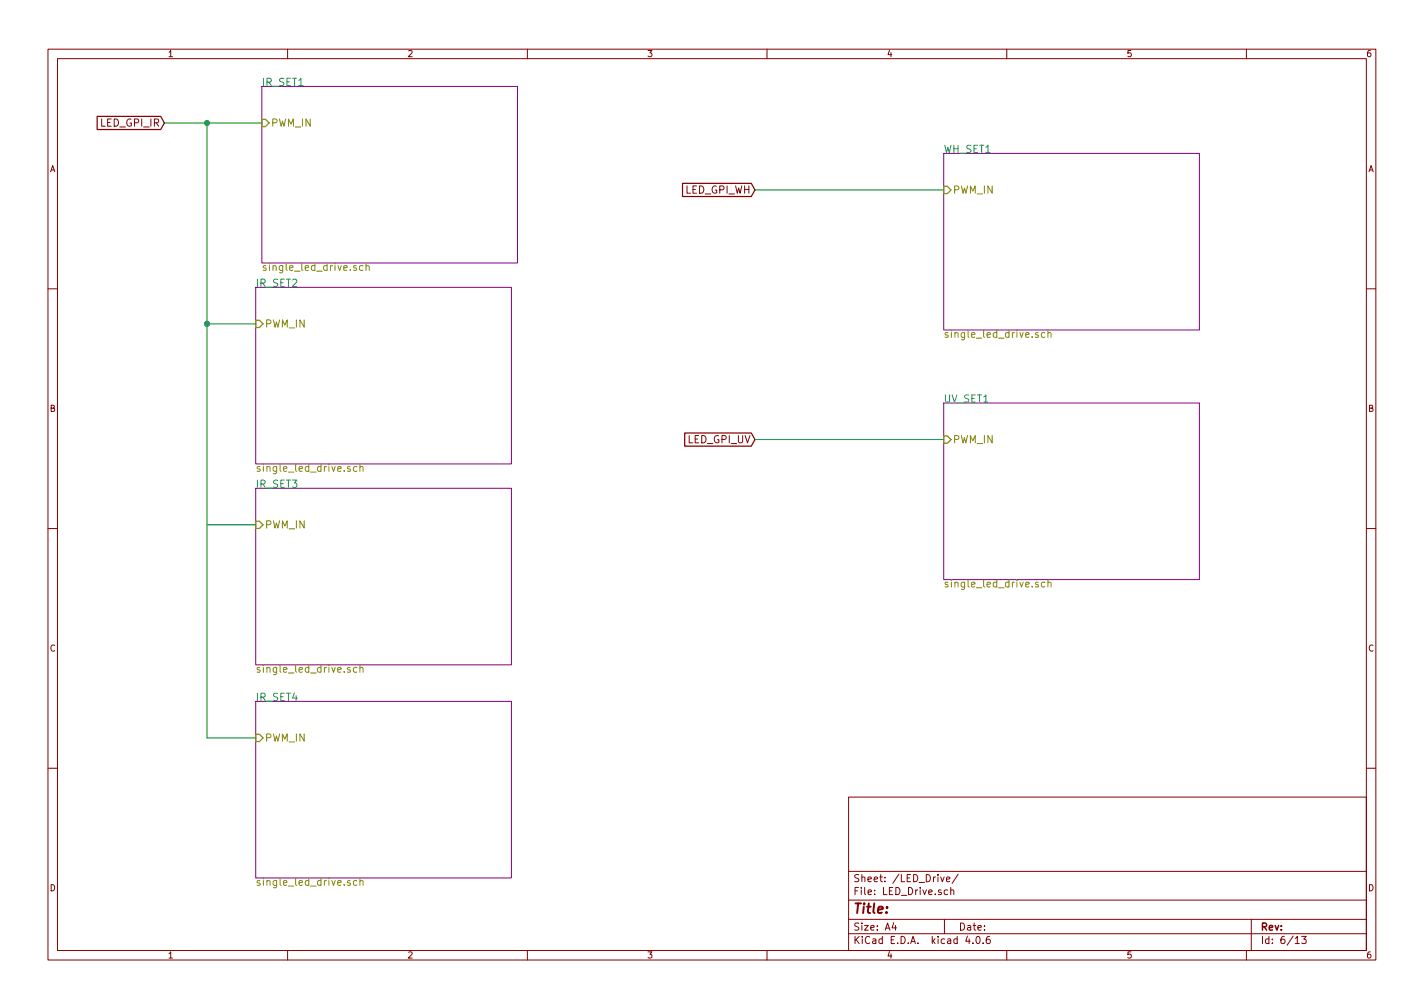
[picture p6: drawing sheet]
EESchema Schematic File Version 2
LIBS:camprj_kicad-rescue
LIBS:power
LIBS:device
LIBS:transistors
LIBS:conn
LIBS:linear
LIBS:regul
LIBS:74xx
LIBS:cmos4000
LIBS:adc-dac
LIBS:memory
LIBS:xilinx
LIBS:microcontrollers
LIBS:dsp
LIBS:microchip
LIBS:analog_switches
LIBS:motorola
LIBS:texas
LIBS:intel
LIBS:audio
LIBS:interface
LIBS:opto
LIBS:105028-1001
LIBS:mynew_lib
LIBS:leptonBreakoutV4
LIBS:_sensors
LIBS:MAX1599
LIBS:TI_battery
LIBS:switches
LIBS:camprj_kicad-cache
EELAYER 25 0
EELAYER END
$Descr A4 11693 8268
encoding utf-8
Sheet 6 13
Title ""
Date ""
Rev ""
Comp ""
Comment1 ""
Comment2 ""
Comment3 ""
Comment4 ""
$EndDescr
$Sheet
S 2150 700  2100 1450
U 59604F09
F0 "IR_SET1" 60
F1 "single_led_drive.sch" 60
F2 "PWM_IN" I L 2150 1000 60 
$EndSheet
$Sheet
S 2100 2350 2100 1450
U 59607CD4
F0 "IR_SET2" 60
F1 "single_led_drive.sch" 60
F2 "PWM_IN" I L 2100 2650 60 
$EndSheet
$Sheet
S 2100 4000 2100 1450
U 5960845F
F0 "IR_SET3" 60
F1 "single_led_drive.sch" 60
F2 "PWM_IN" I L 2100 4300 60 
$EndSheet
$Sheet
S 2100 5750 2100 1450
U 59608613
F0 "IR_SET4" 60
F1 "single_led_drive.sch" 60
F2 "PWM_IN" I L 2100 6050 60 
$EndSheet
$Sheet
S 7750 1250 2100 1450
U 59608776
F0 "WH_SET1" 60
F1 "single_led_drive.sch" 60
F2 "PWM_IN" I L 7750 1550 60 
$EndSheet
$Sheet
S 7750 3300 2100 1450
U 59608870
F0 "UV_SET1" 60
F1 "single_led_drive.sch" 60
F2 "PWM_IN" I L 7750 3600 60 
$EndSheet
Text GLabel 1350 1000 0    60   Input ~ 0
LED_GPI_IR
Text GLabel 6200 1550 0    60   Input ~ 0
LED_GPI_WH
Text GLabel 6200 3600 0    60   Input ~ 0
LED_GPI_UV
Wire Wire Line
	6200 1550 7750 1550
Wire Wire Line
	6200 3600 7750 3600
Wire Wire Line
	1350 1000 2150 1000
Wire Wire Line
	2100 2650 1700 2650
Wire Wire Line
	1700 1000 1700 6050
Connection ~ 1700 1000
Wire Wire Line
	1700 4300 2100 4300
Connection ~ 1700 2650
Wire Wire Line
	1700 6050 2100 6050
$EndSCHEMATC
